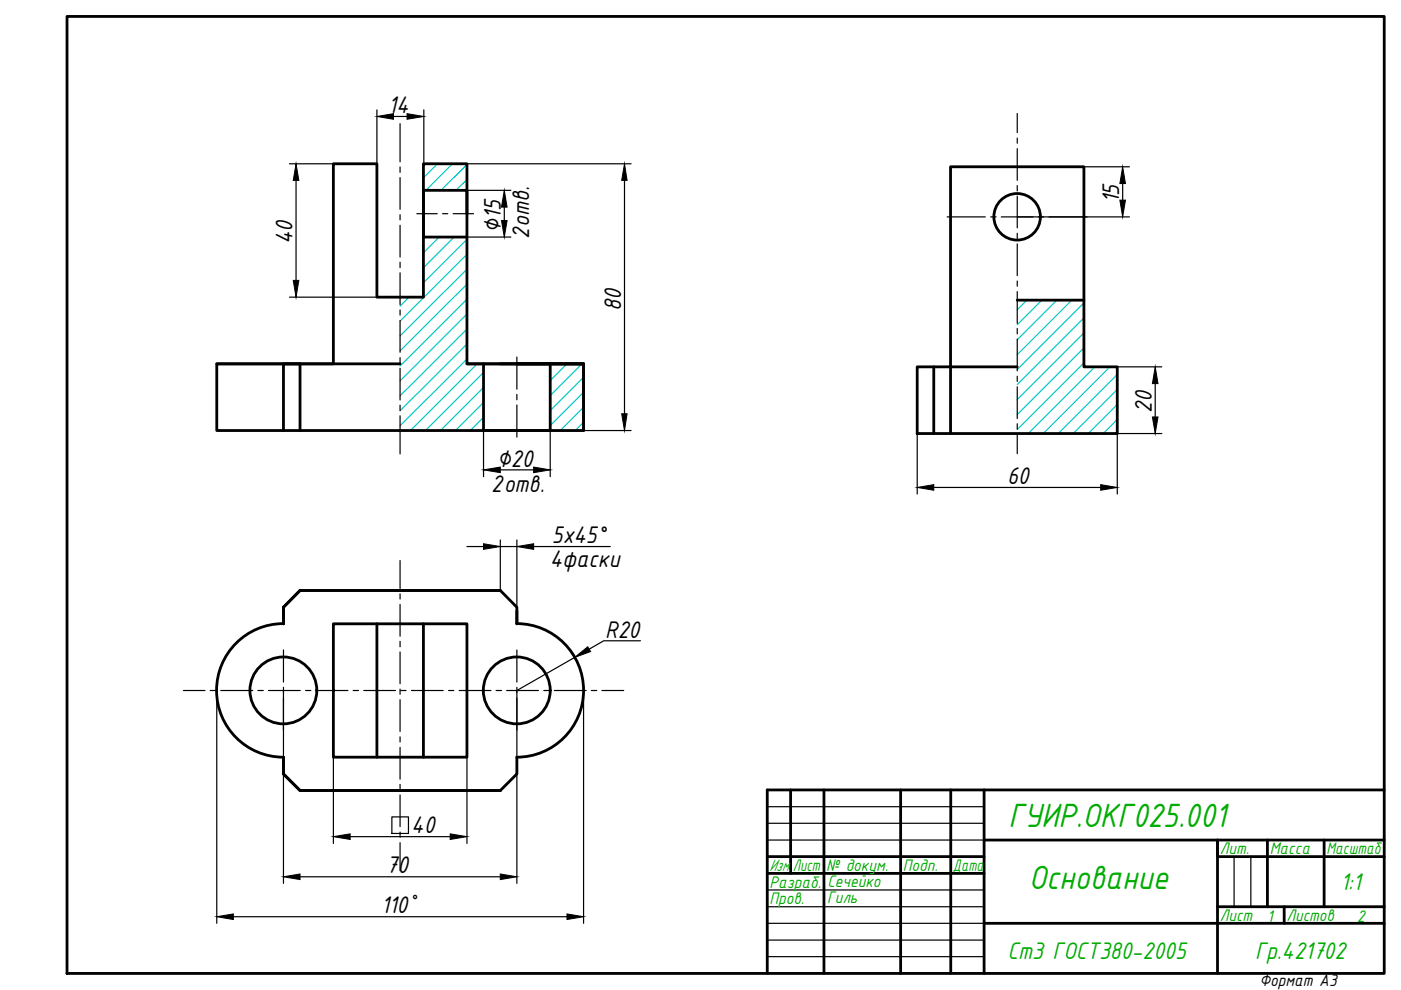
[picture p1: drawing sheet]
<svg xmlns="http://www.w3.org/2000/svg" width="297mm" height="210mm" viewBox="0 0 297 210" stroke-linecap="round" stroke-linejoin="round" font-family="sans-serif">
<!-- layer: 0 -->
<g fill="none" stroke="#000" stroke-width=".59">
<path d="M14.2 3.5h279.3v202.9h-279.3zM201.5 35.4h28.3v42.4h7.1v14.1h-42.4v-14.1h7zM99 45.3v-4.9h-9.2v9.9h9.2M46 77.1h24.7v-42.4h9.2v28.3h9.9v-28.3h9.2v42.4h24.7M84.8 77.1h-38.8v14.2h77.7v-14.2h-24.7M102.5 77.1v14.2h14.2v-14.2h-7.1M106.1 77.1h17.6M123.7 77.1v14.2M198 77.8v14.1M215.7 77.8h-14.2v14.1M215.7 63.6h14.1M60.1 91.3v-14.2h3.5v14.2"/>
<path d="M60.1 132.2a14.2 14.2 0 0 0-14.2 14.2 14.2 14.2 0 0 0 14.2 14.1M63.6 125.2h42.5M63.6 125.2l-3.5 3.5v3.6v-3.6zM70.7 132.3h28.3v28.2h-28.3zM79.9 132.3v28.2M89.8 132.3v28.2M106.1 125.2l3.5 3.5v3.6M109.6 132.2a14.2 14.2 0 0 1 14.1 14.2 14.2 14.2 0 0 1-14.1 14.1v3.6l-3.5 3.5M109.6 129.5v2.8M60.1 160.5v3.6l3.5 3.5h42.5h-42.5l-3.5-3.5zM167.6 167.5v17.7M174.7 167.5v38.9"/>
<path d="M191 167.5v38.9M201.6 167.5v38.9M208.6 167.5v38.9M208.6 178.1h84.9M268.7 178.1v14.1M280.7 178.1v14.1M293.5 167.5h-130.8v38.9M162.7 181.6h45.9M162.7 185.2h45.9M208.6 195.8h84.9M258.1 192.2h35.4M272.3 192.2v3.6"/>
<path d="M293.5 181.6h-35.4v-3.5v28.3"/>
<circle cx="215.7" cy="46" r="4.9"/>
<circle cx="60.1" cy="146.4" r="7.1"/>
<circle cx="109.6" cy="146.4" r="7.1"/>
</g>
<path d="M162.7 171h45.9M162.7 174.6h45.9M162.7 178.1h45.9M162.7 188.7h45.9M162.7 192.2h45.9M162.7 199.3h45.9M162.7 195.8h45.9M261.6 181.6v10.6M265.2 181.6v10.6M162.7 202.8h45.9" fill="none" stroke="#000" stroke-width=".25"/>
<g fill="none" stroke="#00c7c7" stroke-width=".25">
<path d="M92.8 34.7l-3 3M96 34.7l-5.7 5.7M99 34.9l-5.5 5.5M99 38.1l-2.3 2.3M89.9 50.3l-.1 .1M93.1 50.3l-3.3 3.3M96.3 50.3l-6.5 6.5M99 50.8l-9.2 9.2M99 53.9l-14.2 14.2M99 57.1l-14.2 14.1M86.7 63l-1.9 1.9M99 63.4l-14.2 14.2"/>
<path d="M99 66.6l-14.2 14.1M99 69.8l-14.2 14.1M99 73l-14.2 14.1M99 76.1l-14.2 14.2M99 60.3l-14.2 14.1M101.2 77.1l-14.2 14.2M102.5 79l-12.3 12.3M117 77.1l-.3 .4M120.2 77.1l-3.5 3.6M123.4 77.1l-6.7 6.8M123.7 80l-7 7.1M217.7 63.6l-2 2.1"/>
<path d="M220.9 63.6l-5.2 5.2M224.1 63.6l-8.4 8.4M227.2 63.6l-11.5 11.6M229.8 64.2l-14.1 14.2M229.8 67.4l-14.1 14.1M229.8 70.6l-14.1 14.1M229.8 73.8l-14.1 14.1M229.8 76.9l-14.1 14.2M232.1 77.8l-14.1 14.1M235.3 77.8l-14.1 14.1M236.9 79.4l-12.5 12.5M102.5 82.1l-9.1 9.2"/>
<path d="M102.5 85.3l-6 6M102.5 88.5l-2.8 2.8M123.7 83.2l-7 7M123.7 86.3l-4.9 5M123.7 89.5l-1.8 1.8M236.9 82.6l-9.4 9.3M236.9 85.7l-6.2 6.2M236.9 88.9l-3 3"/>
</g>
<g fill="none" stroke="#000" stroke-width=".25">
<path d="M84.8 26.2v8.1M84.8 35.4v1.1M84.8 37.6v6.8M99 34.7v3.6M99 39.5v1.1M215.7 24.1v4M215.7 29.3v1.1M215.7 31.5v6.7M215.7 39.3v1.2M84.8 45.5v1.1M84.8 47.8v6.7M84.8 55.6v1.1"/>
<path d="M84.8 57.8v6.8M88.4 45.3h4.3M93.8 45.3h1.1M96.1 45.3h4.3M99 41.7v3.6M200.8 46h8.1M210 46h1.2M212.3 46h6.7M215.7 41.6v6.7M215.7 49.5v1.1M215.7 51.7v6.7M215.7 59.6v1.1"/>
<path d="M220.2 46h1.1M222.4 46h8.1M84.8 65.7v1.1M84.8 68v6.7M84.8 75.8v1.1M84.8 78.1v6.7M109.6 75.7v6.8M215.7 61.8v6.8M215.7 69.7v1.1M215.7 71.9v6.7M215.7 79.8v1.1M84.8 85.9v1.2"/>
<path d="M84.8 88.2v8M109.6 83.6v1.2M109.6 85.9v6.8M215.7 82v6.7M215.7 89.8v1.2M215.7 92.1v4.1M84.8 118.8v6M60.1 137.8v6.8M84.8 125.9v1.1M84.8 128.2v6.7M84.8 136v1.1M84.8 138.2v6.8"/>
<path d="M109.6 137.8v6.8M38.9 146.4h4.6M44.6 146.4h1.1M46.8 146.4h6.8M54.7 146.4h1.1M56.9 146.4h6.8M60.1 145.7v1.2M60.1 148v6.8M64.8 146.4h1.1M67 146.4h6.8M74.9 146.4h1.1M77.1 146.4h6.7"/>
<path d="M84.8 146.1v1.1M84.8 148.4v6.7M84.8 156.2v1.1M84.8 158.5v6.7M85 146.4h1.1M87.2 146.4h6.8M95.1 146.4h1.1M97.4 146.4h6.7M105.2 146.4h1.1M107.4 146.4h6.8M109.6 145.7v1.2M109.6 148v6.8"/>
<path d="M115.3 146.4h1.1M117.5 146.4h6.8M125.4 146.4h1.1M127.6 146.4h4.6M84.8 166.3v1.1M84.8 168.5v6.8M84.8 176.4v1.1M84.8 178.7v5.9"/>
</g>
<g fill="none" stroke="#000" stroke-width=".25">
<path d="M62.8 38.2v21.3M79.9 23.3v11.4h-18.5M83.4 24.7h2.9M89.9 23.3v11.4M99 34.7h34.8M132.4 38.2v49.5M215.7 35.4h23.8M238 38.9v3.5M99 40.4h9.3M99 50.3h9.3M106.9 43.9v2.9M215.7 46h23.8"/>
<path d="M61.4 63h18.5M236.9 77.8h9.4M99 91.3h34.8M102.5 91.3v9.8M106.1 99.6h7M116.7 91.3v9.8M194.5 91.9v12.8M244.9 81.3v7.1M246.3 91.9h-9.4v12.8M99 115.9h3.5M106.1 114.5v10.7M106.1 115.9h3.5"/>
<path d="M109.6 114.5v14.2M113.1 115.9h16.3M198 103.3h35.4M121.9 139.4l-12.3 7v40.9M135.8 135.9h-7.8l-3.1 1.7M46 146.4v49.4M60.1 146.4v40.9M123.7 146.4v49.4M70.7 160.5v18.3M74.2 177.4h21.2M83.1 173.2h3.5v3.5h-3.5zM99 160.5v18.3"/>
<path d="M49.5 194.4h70.7M63.6 185.9h42.5"/>
</g>
<g fill="#000" stroke="#000" stroke-width=".21">
<path d="M62.8 34.7l.6 3.5h-1.2zM79.9 24.7l3.5-.6v1.2zM86.3 24.1l3.6 .6-3.6 .6zM132.4 34.7l.6 3.5h-1.2zM238 35.4l.6 3.5h-1.2zM62.2 59.5h1.2l-.6 3.5zM106.9 40.4l.6 3.5h-1.2zM106.3 46.8h1.2l-.6 3.5zM237.4 42.4h1.2l-.6 3.6zM102.5 99.6l3.6-.6v1.2zM113.1 99l3.6 .6-3.6 .6zM131.8 87.7h1.2l-.6 3.6z"/>
<path d="M244.9 77.8l.6 3.5h-1.2zM244.3 88.4h1.2l-.6 3.5zM102.5 115.3l3.6 .6-3.6 .6zM109.6 115.9l3.5-.6v1.2zM194.5 103.3l3.5-.5v1.1zM233.4 102.8l3.5 .5-3.5 .6zM121.9 139.4l2.7-2.3 .6 1zM70.7 177.4l3.5-.6v1.2zM95.4 176.8l3.6 .6-3.6 .6zM46 194.4l3.5-.6v1.2zM60.1 185.9l3.5-.6v1.2zM106.1 185.3l3.5 .6-3.5 .6z"/>
<path d="M120.2 193.8l3.5 .6-3.5 .6z"/>
</g>
<g font-size="7.7" fill="#00ad00">
<text x="213.8" y="175.3">ГУИР.ОКГ025.001</text>
<text x="218.1" y="188.5">Основание</text>
</g>
<g font-size="5.5">
<text x="82.3" y="24">14</text>
<text x="237.3" y="43.1" transform="rotate(-90 237.3 43.1)">15</text>
<text x="62" y="51.7" transform="rotate(-90 62 51.7)">40</text>
<text x="106.2" y="49.3" transform="rotate(-90 106.2 49.3)">∅15</text>
<text x="112.2" y="50.7" transform="rotate(-90 112.2 50.7)">2отв.</text>
<text x="131.7" y="66" transform="rotate(-90 131.7 66)">80</text>
<text x="244.2" y="87.5" transform="rotate(-90 244.2 87.5)">20</text>
<text x="105.4" y="98.9">∅20</text>
<text x="104.2" y="104.3">2отв.</text>
<text x="213.5" y="102.6">60</text>
<text x="117" y="115.2">5x45°</text>
<text x="116.6" y="120.2">4фаски</text>
<text x="128.3" y="135.2">R20</text>
<text x="87.2" y="176.7">40</text>
<text x="81.9" y="185.1">70</text>
<text x="80.8" y="193.6">110</text>
</g>
<g font-size="5.5" fill="#00ad00">
<text x="284.2" y="188.6">1:1</text>
<text x="213.6" y="203.4">Ст3 ГОСТ380-2005</text>
<text x="266.1" y="203.3">Гр.421702</text>
</g>
<text font-size="4.4" x="86.8" y="192.5">°</text>
<g font-size="3.8" fill="#00ad00">
<text x="163.1" y="184.7">Изм.</text>
<text x="168.1" y="184.7">Лист</text>
<text x="175.2" y="184.7">№ докум.</text>
<text x="191.4" y="184.7">Подп.</text>
<text x="202" y="184.7">Дата</text>
<text x="258.6" y="181.2">Лит.</text>
<text x="269.2" y="181.2">Масса</text>
<text x="281.2" y="181.2">Масштаб</text>
<text x="163.1" y="188.2">Разраб.</text>
<text x="163.1" y="191.7">Пров.</text>
<text x="175.4" y="191.5">Гиль</text>
<text x="175.4" y="188">Сечейко</text>
<text x="258.6" y="195.3">Лист</text>
<text x="268.6" y="195.4">1</text>
<text x="272.7" y="195.3">Листов</text>
<text x="287.7" y="195.4">2</text>
</g>
<text font-size="3.8" x="267" y="209.1">Формат А3</text>
</svg>
